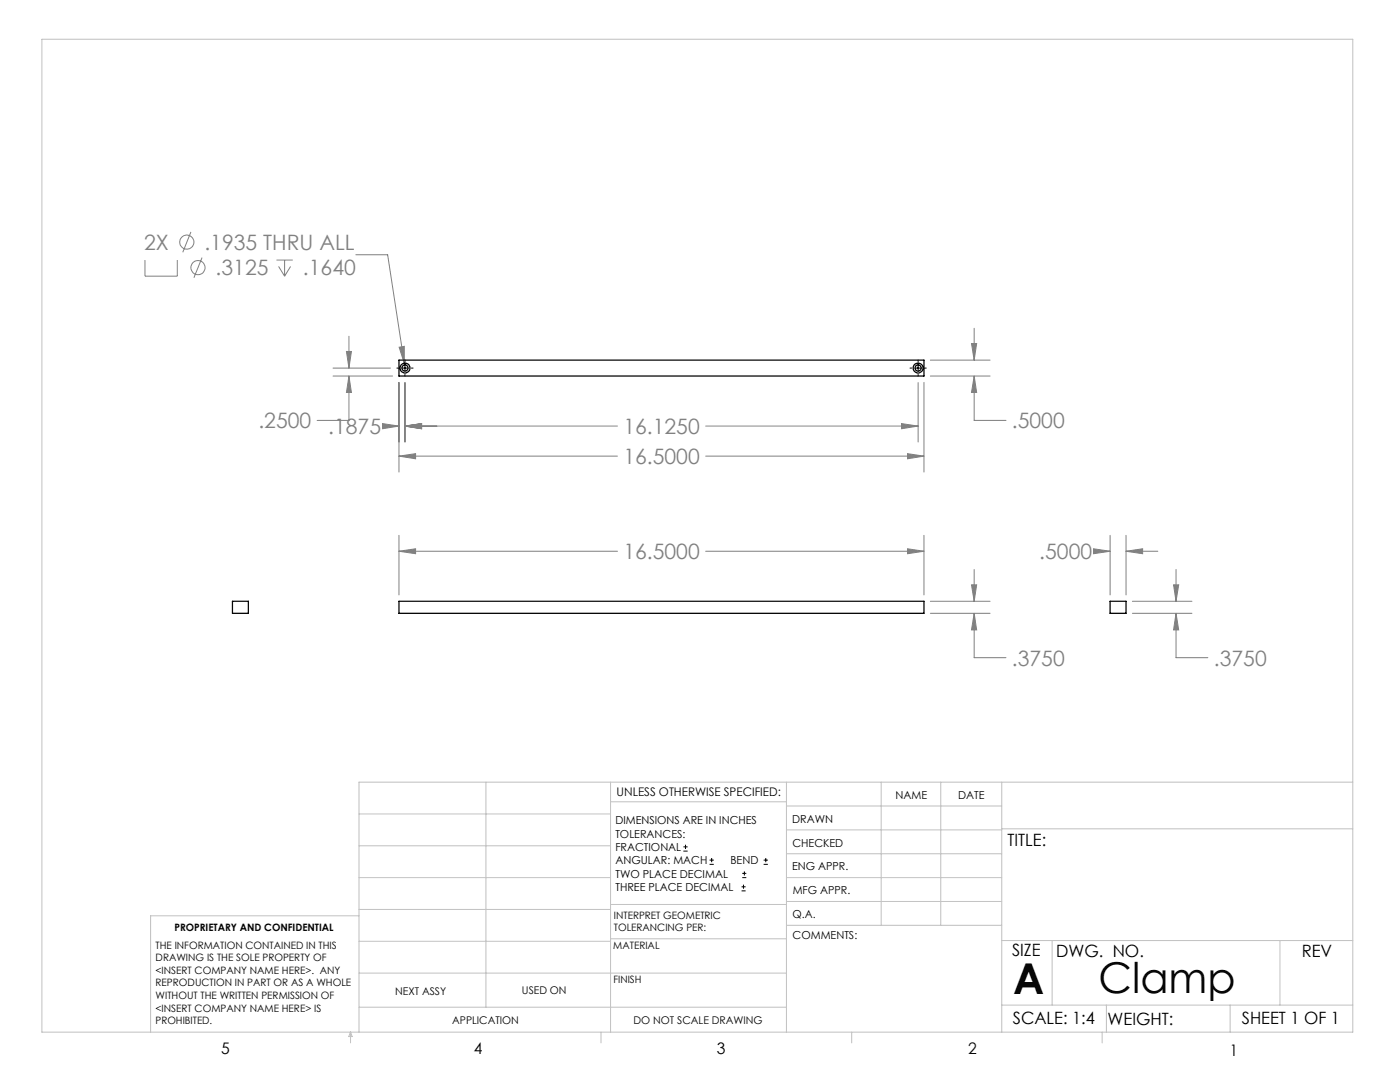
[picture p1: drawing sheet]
<svg xmlns="http://www.w3.org/2000/svg" width="279mm" height="216mm" viewBox="0 0 279 216" stroke-linecap="round" stroke-linejoin="round" font-family="sans-serif">
<g fill="none" stroke="#808080" stroke-width=".2">
<path d="M28.9 51.9v3.2h6.5v-3.2M38.1 46.3l-1.6 4M40.3 51.4l-1.6 4M55.2 51.9h3.2M55.6 53.2l1.2 1.9M56.8 51.9v3.2M58 53.2l-1.2 1.9M71 50.8h6.4l3.3 21.7M66.5 73.4h11.4M66.5 75h11.9M69.1 70.1h1l-.5 3.3zM69.6 75l.5 3.3h-1z"/>
<path d="M69.6 75v8.9h-6.3M69.6 67.1v6.3M79.6 76.3v17.9M79.7 69.3l1-.2v3.4zM80.8 76.3v11.9M183.2 76.3v11.9M184.4 76.3v17.9M185.7 75h11.9M185.7 71.9h11.9M193.9 68.5h1l-.5 3.4zM194.4 75l.5 3.3h-1zM194.4 65.5v6.4"/>
<path d="M194.4 75v8.9h6.4M76.3 84.5l3.3 .5-3.3 .5zM77.2 85h2.4M79.6 91l3.3-.5v1zM79.6 91h43.6M80.8 85l3.3-.5v1zM80.8 85h42.4M140.8 91h43.6M140.8 85h42.4M179.9 84.5l3.3 .5-3.3 .5zM181.1 90.5l3.3 .5-3.3 .5zM79.6 110l3.3-.5v1z"/>
<path d="M79.6 106.8v11.9M79.6 110h43.6M140.8 110h43.6M181.1 109.5l3.3 .5-3.3 .5zM184.4 106.8v11.9M185.7 120h11.9M193.9 116.7h1l-.5 3.3zM194.4 113.6v6.4M218.2 109.5l3.3 .5-3.3 .5zM219.1 110h2.4M221.5 106.8v11.9M224.7 110l3.3-.5v1z"/>
<path d="M224.7 110h6.4M224.7 106.8v11.9M226 120h11.9M234.2 116.7h1l-.5 3.3zM234.7 113.6v6.4M185.7 122.4h11.9M194.4 122.4l.5 3.3h-1zM194.4 122.4v8.8h6.4M226 122.4h11.9M234.7 122.4l.5 3.3h-1zM234.7 122.4v8.8h6.4"/>
<circle cx="37.3" cy="48.3" r="1.41"/>
<circle cx="39.5" cy="53.4" r="1.42"/>
</g>
<g fill="none" stroke="#000" stroke-width=".2">
<path d="M79.2 73.4h.4M80.2 73.4h1.3M80.8 71.8v.4M80.8 72.8v1.3M80.8 74.7v.4M82.1 73.4h.3M181.6 73.4h.4M182.6 73.4h1.3M183.2 71.8v.4M183.2 72.8v1.3M183.2 74.7v.4M184.5 73.4h.4"/>
<path d="M136.4 169.8h.8M136.4 169h.8M136.8 168.6v.8M141.6 172.5h.9M141.6 171.6h.9M142 171.2v.8M148 177.8h.8M148 177h.8M148.1 175.1h.8M148.1 174.3h.8M148.4 176.5v.8M148.6 173.9v.8"/>
<path d="M152.4 172.5h.8M152.4 171.6h.8M152.8 171.2v.8"/>
</g>
<g fill="none" stroke="#c0c0c0" stroke-width=".2">
<path d="M8.4 7.8h261.6v198.2h-261.6zM97 156.1v44.9M121.8 156.1v49.9M121.8 160h35.2M157 156.1v49.9M175.9 156.1v28.5M187.7 156.1v28.5M199.9 156.1v49.9M270 156.1h-198.4v49.9M71.6 175.1h50.2M71.6 168.8h50.2M71.6 162.4h50.2"/>
<path d="M157 170.4h42.9M157 165.6h42.9M157 160.8h42.9M157 175.1h42.9M157 179.9h42.9M199.9 165.4h70.1M71.6 194.2h85.4M71.6 187.8h50.2M71.6 181.5h50.2M71.6 182.7h-41.5v23.3M121.8 187.3h35.2M121.8 180.5h35.2"/>
<path d="M157 184.6h42.9M199.9 187.7h70.1M210 187.7v12.9M255.4 187.7v12.9M70 206v2.1M70 206l.3 .8h-.7zM71.6 201h85.4M119.9 206v2.1M170 206v2.1M199.9 200.6h70.1M220 206v2.1M220.8 200.6v5.4"/>
<path d="M245.5 200.6v5.4"/>
</g>
<path d="M194.4 122.4l.5 3.3h-1zM193.9 116.7h1l-.5 3.3zM79.6 110l3.3-.5v1zM181.1 109.5l3.3 .5-3.3 .5zM79.7 69.3l1 3.2v-3.4zM79.6 91l3.3-.5v1zM181.1 90.5l3.3 .5-3.3 .5zM80.8 85l3.3-.5v1zM76.3 84.5l3.3 .5-3.3 .5zM80.8 85l3.3-.5v1zM179.9 84.5l3.3 .5-3.3 .5zM69.1 70.1h1l-.5 3.3zM69.6 75l.5 3.3h-1zM194.4 75l.5 3.3h-1zM193.9 68.5h1l-.5 3.4zM218.2 109.5l3.3 .5-3.3 .5zM224.7 110l3.3-.5v1zM234.7 122.4l.5 3.3h-1zM234.2 116.7h1l-.5 3.3z" fill="#808080"/>
<g fill="none" stroke="#000" stroke-width=".25">
<path d="M79.6 71.9h104.8v3.1h-104.8zM46.4 120h3.2v2.4h-3.2zM79.6 120h104.8v2.4h-104.8zM221.5 120h3.2v2.4h-3.2z"/>
<circle cx="80.8" cy="73.4" r=".61"/>
<circle cx="80.8" cy="73.4" r=".98"/>
<circle cx="183.2" cy="73.5" r=".99"/>
<circle cx="183.2" cy="73.4" r=".61"/>
</g>
<g font-size="8.5">
<text x="202.2" y="198.3">A</text>
<text x="219.2" y="198.1">Clamp</text>
</g>
<g font-size="4.2" fill="#808080">
<text x="28.7" y="49.8">2X</text>
<text x="40.8" y="49.8">.1935 THRU ALL</text>
<text x="43" y="54.9">.3125</text>
<text x="60.5" y="54.9">.1640</text>
<text x="51.6" y="85.5">.2500</text>
<text x="65.5" y="86.6">.1875</text>
<text x="124.4" y="86.6">16.1250</text>
<text x="202" y="85.5">.5000</text>
<text x="124.4" y="92.6">16.5000</text>
<text x="124.4" y="111.6">16.5000</text>
<text x="207.4" y="111.6">.5000</text>
<text x="202" y="132.8">.3750</text>
<text x="242.3" y="132.8">.3750</text>
</g>
<g font-size="3.4">
<text x="201.1" y="168.8">TITLE:</text>
<text x="202" y="190.8">SIZE</text>
<text x="210.8" y="190.9">DWG. NO.</text>
<text x="259.8" y="191">REV</text>
<text x="202.1" y="204.4">SCALE: 1:4</text>
<text x="221" y="204.5">WEIGHT:</text>
<text x="247.8" y="204.4">SHEET 1 OF 1</text>
</g>
<g font-size="3.2">
<text x="44.2" y="210.4">5</text>
<text x="94.6" y="210.3">4</text>
<text x="143.1" y="210.4">3</text>
<text x="193.2" y="210.3">2</text>
<text x="245.4" y="210.6">1</text>
</g>
<text font-size="2.4" x="123.1" y="158.9">UNLESS OTHERWISE SPECIFIED:</text>
<g font-size="2.2">
<text x="178.7" y="159.4">NAME</text>
<text x="191.2" y="159.4">DATE</text>
<text x="122.8" y="164.5">DIMENSIONS ARE IN INCHES</text>
<text x="122.8" y="167.1">TOLERANCES:</text>
<text x="158.1" y="164.2">DRAWN</text>
<text x="122.8" y="169.8">FRACTIONAL</text>
<text x="122.8" y="172.5">ANGULAR: MACH</text>
<text x="145.8" y="172.5">BEND</text>
<text x="158.1" y="173.7">ENG APPR.</text>
<text x="158.2" y="169.1">CHECKED</text>
<text x="122.8" y="175.1">TWO PLACE DECIMAL</text>
<text x="122.8" y="177.8">THREE PLACE DECIMAL</text>
<text x="158.2" y="178.4">MFG APPR.</text>
<text x="158.2" y="183.2">Q.A.</text>
<text x="158.2" y="187.4">COMMENTS:</text>
</g>
<g font-size="2.1">
<text x="78.8" y="198.5">NEXT ASSY</text>
<text x="104.2" y="198.4">USED ON</text>
<text x="90.2" y="204.3">APPLICATION</text>
<text x="126.4" y="204.3">DO NOT SCALE DRAWING</text>
</g>
<g font-size="2">
<text x="34.8" y="185.7">PROPRIETARY AND CONFIDENTIAL</text>
<text x="122.5" y="183.3">INTERPRET GEOMETRIC</text>
<text x="122.5" y="185.9">TOLERANCING PER:</text>
<text x="31.1" y="189.3">THE INFORMATION CONTAINED IN THIS</text>
<text x="31.1" y="191.8">DRAWING IS THE SOLE PROPERTY OF</text>
<text x="122.4" y="189.4">MATERIAL</text>
<text x="31.1" y="194.3">&lt;INSERT COMPANY NAME HERE&gt;. ANY</text>
<text x="31.1" y="196.8">REPRODUCTION IN PART OR AS A WHOLE</text>
<text x="122.4" y="196.2">FINISH</text>
<text x="31.1" y="199.4">WITHOUT THE WRITTEN PERMISSION OF</text>
<text x="31.1" y="201.9">&lt;INSERT COMPANY NAME HERE&gt; IS</text>
<text x="31.1" y="204.4">PROHIBITED.</text>
</g>
</svg>
